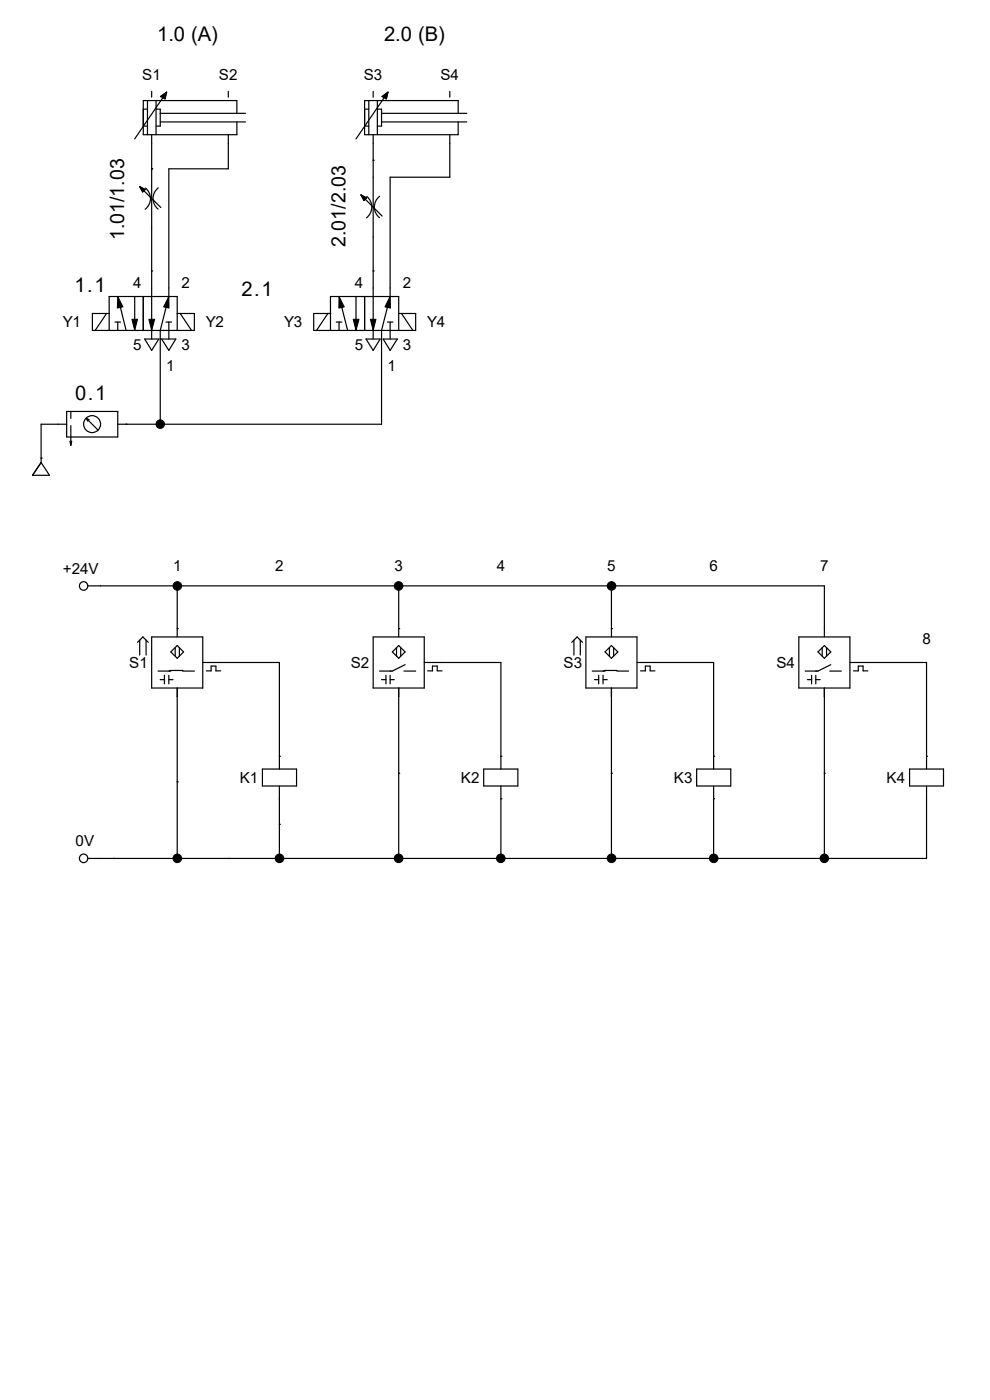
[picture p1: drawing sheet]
<svg xmlns="http://www.w3.org/2000/svg" width="210mm" height="297mm" viewBox="0 0 210 297" stroke-linecap="round" stroke-linejoin="round" font-family="sans-serif">
<g fill="none" stroke="#000" stroke-width=".25">
<path d="M35.3 19.6l-1.3 .9M35.3 19.6l-.3 1.4M35.3 19.6l-6.7 9.9M30.4 26.8h.9M30.4 23.2h.9M31.3 21.3v7.3M32.2 35.8h.1M32.2 28.6v7.2M33.1 23.2h.9v3.6h-.9M33.1 21.3v7.3M34 25.9h18.1M34 24h18.1"/>
<path d="M48.4 28.6v7.2h-12.6v27.1l-1.8 7.2v19.9M50.2 24v-2.7h-19.8v7.3h19.8v-2.7M79.2 34h.1M79.2 30.4v7.2M95.4 30.4v7.2h-12.6v23.5M32.2 57.5h.1M32.2 48.4v23.5M79.2 57.5h.1M79.2 50.2v10.9M22.6 66.5l-2.4 3.6M23.2 70.1v-7.2h14.4v7.2M23.2 66.5h-3.6v3.6h21.6v-3.6h-3.6"/>
<path d="M24.4 68.3h1.2M25 62.9l1.8 7.2M25 68.3v1.8M28.6 62.9v7.2M30.4 62.9v7.2M30.7 71.9h3l-1.5 2.4zM34 71.9h.1M34.3 71.9h3l-1.5 2.4zM35.2 68.3h1.2M35.8 68.3v3.6M38.2 66.5l2.4 3.6M80.9 71.9v18.1h-54.1"/>
<path d="M8.7 97.2h.1M8.7 98.1l1.8 2.7h-3.6zM12.3 90h-3.6v8.1M26.8 90h.1M34 90h.1M21.3 124.3h153.6v9M37.6 124.3h.1M37.6 133.3h.1M37.6 124.3v9M84.6 124.3h.1M84.6 133.3h.1M84.6 124.3v9"/>
<path d="M129.7 133.3h.1M129.7 124.3h.1M129.7 124.3v9M37.6 147.8v34.3M46.7 140.5h12.6v19.9M84.6 147.8v34.3M93.6 140.5h12.7v19.9M129.7 147.8v34.3M138.8 140.5h12.6v19.9M174.9 147.8v34.3M183.9 140.5h12.7v19.9M37.6 165.9h.1"/>
<path d="M59.3 160.4h.1M59.3 174.9h.1M59.3 169.5v12.6M84.6 164h.1M106.3 160.4h.1M106.3 169.5h.1M106.3 169.5v12.6M129.7 164h.1M151.4 160.4h.1M151.4 169.5h.1M151.4 169.5v12.6M174.9 164h.1"/>
<path d="M196.6 160.4h.1M196.6 169.5v12.6h-175.3M24 182.1h.1M48.4 182.1h.1M84.6 182.1h.1M106.3 182.1h.1M151.4 182.1h.1M174.9 182.1h.1"/>
</g>
<path d="M34 20.5l1.3-.9-.3 1.4zM25 62.9l1.1 2.2-1.2 .3zM28 67.7h1.2l-.6 2.4zM31.6 67.7h1.2l-.6 2.4zM35.8 62.9l.1 2.5-1.2-.3z" fill="#000" stroke="#000" stroke-width=".21"/>
<g fill="#fff">
<path d="M13.3 66.5h3.9v3.6h-3.9z"/>
<path d="M43.6 66.5h3.9v3.6h-3.9z"/>
</g>
<g fill="none" stroke="#000" stroke-width=".25">
<path d="M12.3 90h1.8M14.1 87.3h10.9v5.4h-10.9zM15 87.3v1.5M15 90.3v1.5M15 91.9v2.6M18.3 88.7l2.5 2.6M25 90h1.8"/>
<circle cx="19.5" cy="90" r="1.8"/>
</g>
<path d="M14.8 93.6h.4l-.2 .9zM18.3 88.7l.6 .3-.3 .4z" fill="#000" stroke="#000" stroke-width=".21"/>
<path d="M13.3 118.9h7.6v3.6h-7.6z" fill="#fff"/>
<g fill="none" stroke="#000" stroke-width=".25">
<path d="M18.6 124.3h2.7"/>
<circle cx="17.7" cy="124.3" r=".9"/>
</g>
<path d="M14.3 176.7h5.7v3.6h-5.7z" fill="#fff"/>
<g fill="none" stroke="#000" stroke-width=".25">
<path d="M32.2 19.4v1.2M18.6 182.1h2.7"/>
<circle cx="17.7" cy="182.1" r=".9"/>
</g>
<circle cx="37.6" cy="182.1" r=".91" fill="#000" stroke="#000" stroke-width=".21"/>
<path d="M30.2 14h3.9v3.6h-3.9z" fill="#fff"/>
<path d="M48.4 19.4v1.2" fill="none" stroke="#000" stroke-width=".25"/>
<g fill="#fff">
<path d="M46.4 14h4v3.6h-4z"/>
<path d="M50.8 163.2h4v3.5h-4z"/>
</g>
<g fill="none" stroke="#000" stroke-width=".25">
<path d="M82.3 19.6l-1.3 .9M82.3 19.6l-.3 1.4M82.3 19.6l-6.8 9.9M77.3 26.8h.9M77.3 23.2h.9M78.2 21.3v7.3M79.2 28.6v1.8M80.1 23.2h.8v3.6h-.8M80.1 21.3v7.3M80.9 25.9h18.1M80.9 24h18.1M95.4 28.6v1.8"/>
<path d="M97.2 24v-2.7h-19.9v7.3h19.9v-2.7M69.6 66.5l-2.5 3.6M70.1 70.1v-7.2h14.5v7.2M70.1 66.5h-3.6v3.6h21.7v-3.6h-3.6M71.3 68.3h1.2M71.9 62.9l1.8 7.2M71.9 68.3v1.8M75.5 62.9v7.2M77.3 62.9v7.2M77.6 71.9h3l-1.4 2.4zM79.2 61.1v10.8M81.3 71.9h3l-1.5 2.4z"/>
<path d="M82.2 68.3h1.2M82.8 61.1v1.8l-1.9 7.2v1.8M82.8 68.3v3.6M85.2 66.5l2.4 3.6M55.7 163.2h7.2v3.6h-7.2zM59.3 160.4v2.8M59.3 166.8v2.7"/>
</g>
<g fill="#000" stroke="#000" stroke-width=".21">
<path d="M81 20.5l1.3-.9-.3 1.4zM71.9 62.9l1.1 2.2-1.1 .3zM74.9 67.7h1.3l-.7 2.4zM78.6 67.7h1.2l-.6 2.4zM82.8 62.9v2.5l-1.1-.3z"/>
<circle cx="59.3" cy="182.1" r=".91"/>
</g>
<g fill="#fff">
<path d="M60.3 66.5h3.8v3.6h-3.8z"/>
<path d="M90.6 66.5h3.8v3.6h-3.8z"/>
</g>
<circle cx="34" cy="90" r=".9" fill="#000" stroke="#000" stroke-width=".21"/>
<path d="M79.2 19.4v1.2" fill="none" stroke="#000" stroke-width=".25"/>
<path d="M77.2 14h3.9v3.6h-3.9z" fill="#fff"/>
<path d="M95.4 19.4v1.2" fill="none" stroke="#000" stroke-width=".25"/>
<g fill="#fff">
<path d="M93.4 14h4v3.6h-4z"/>
<path d="M27.4 138.8h4v3.5h-4z"/>
</g>
<g fill="none" stroke="#000" stroke-width=".25">
<path d="M29.2 136.3l1.1-1.2 1.2 1.2M29.6 135.8v3.2M31 135.8v3.2M32.2 135.1h10.8v10.9h-10.8zM36.2 138.3l1.4-1.4 1.3 1.4-1.3 1.4zM37.2 137.4v1.8M37.6 133.3v1.8M38.1 137.4v1.8M33.5 142.4h2.7M34 144.2h.9M34.9 143.3v1.8M35.8 144.2h.9"/>
<path d="M35.8 143.3v1.8M36 142.2h2.8M37.6 146v1.8M38.7 142.4h2.5M43 140.5h3.7M43.8 142.3h1v-1h1v1h1"/>
</g>
<circle cx="37.6" cy="124.3" r=".91" fill="#000" stroke="#000" stroke-width=".21"/>
<path d="M97.8 163.2h3.9v3.5h-3.9z" fill="#fff"/>
<path d="M102.6 163.2h7.3v3.6h-7.3zM106.3 160.4v2.8M106.3 166.8v2.7" fill="none" stroke="#000" stroke-width=".25"/>
<path d="M74.4 138.8h4v3.5h-4z" fill="#fff"/>
<g fill="none" stroke="#000" stroke-width=".25">
<path d="M79.2 135.1h10.8v10.9h-10.8zM83.2 138.3l1.4-1.4 1.3 1.4-1.3 1.4zM84.1 137.4v1.8M84.6 133.3v1.8M85 137.4v1.8M80.9 144.2h1M81.9 143.3v1.8M82.8 144.2h.9M82.8 143.3v1.8M84.6 146v1.8M85.7 142.4h2.5M85.9 141l-2.7 1.4h-2.7"/>
<path d="M90 140.5h3.6M90.7 142.3h1v-1h1.1v1h1"/>
</g>
<path d="M143 163.2h3.9v3.5h-3.9z" fill="#fff"/>
<path d="M147.8 163.2h7.2v3.6h-7.2zM151.4 160.4v2.8M151.4 166.8v2.7" fill="none" stroke="#000" stroke-width=".25"/>
<path d="M119.5 138.8h4v3.5h-4z" fill="#fff"/>
<g fill="none" stroke="#000" stroke-width=".25">
<path d="M121.3 136.3l1.1-1.2 1.2 1.2M121.8 135.8v3.2M123.1 135.8v3.2M124.3 135.1h10.8v10.9h-10.8zM128.4 138.3l1.3-1.4 1.4 1.4-1.4 1.4zM129.3 137.4v1.8M129.7 133.3v1.8M130.2 137.4v1.8M125.6 142.4h2.8M126.1 144.2h.9M127 143.3v1.8M127.9 144.2h.9"/>
<path d="M127.9 143.3v1.8M128.1 142.2h2.8M129.7 146v1.8M130.9 142.4h2.4M135.1 140.5h3.7M135.9 142.3h1v-1h1v1h1"/>
</g>
<path d="M188.1 163.2h3.9v3.5h-3.9z" fill="#fff"/>
<path d="M193 163.2h7.2v3.6h-7.2zM196.6 160.4v2.8M196.6 166.8v2.7" fill="none" stroke="#000" stroke-width=".25"/>
<path d="M164.7 138.8h4v3.5h-4z" fill="#fff"/>
<g fill="none" stroke="#000" stroke-width=".25">
<path d="M29.6 39.6l1.2 .6-.5 .5zM29.6 39.6l4.5 4.4M30.8 39.9a2.86 2.86 0 0 1 0 4.5M32.2 35.8v12.6M33.6 39.9a2.88 2.88 0 0 0-.1 4.5M79.2 37.6v12.6M76.6 41.4l1.2 .6-.6 .5zM76.6 41.4l4.5 4.4M77.8 41.7a2.91 2.91 0 0 1 0 4.5M80.5 41.6a2.9 2.9 0 0 0 0 4.6M169.5 135.1h10.8v10.9h-10.8zM174.4 137.4v1.8"/>
<path d="M174.9 136.9l1.3 1.4-1.3 1.4-1.4-1.4zM174.9 133.3v1.8M175.3 137.4v1.8M171.3 144.2h.9M172.2 143.3v1.8M173.1 144.2h.9M173.1 143.3v1.8M174.9 146v1.8M176 142.4h2.5M176.2 141l-2.7 1.4h-2.7M180.3 140.5h3.6M181.1 142.3h1v-1h1v1h1"/>
</g>
<g fill="#000" stroke="#000" stroke-width=".21">
<path d="M29.6 39.6l1.2 .6-.5 .5zM76.6 41.4l1.2 .6-.6 .5z"/>
<circle cx="84.6" cy="124.3" r=".91"/>
<circle cx="129.7" cy="124.3" r=".91"/>
<circle cx="84.6" cy="182.1" r=".91"/>
<circle cx="106.2" cy="182.1" r=".91"/>
<circle cx="129.7" cy="182.1" r=".91"/>
<circle cx="151.4" cy="182.1" r=".91"/>
<circle cx="174.9" cy="182.1" r=".9"/>
</g>
<g font-size="4.3">
<text x="33.4" y="8.6">1.0 (A)</text>
<text x="81.5" y="8.6">2.0 (B)</text>
<text x="15.8" y="61.8">1.1</text>
<text x="51.2" y="62.7">2.1</text>
<text x="16" y="84.8">0.1</text>
</g>
<g font-size="4.2">
<text x="26.4" y="51" transform="rotate(-90 26.4 51)">1.01/1.03</text>
<text x="73.3" y="52.4" transform="rotate(-90 73.3 52.4)">2.01/2.03</text>
</g>
<g font-size="3.2">
<text x="30.2" y="16.9">S1</text>
<text x="46.4" y="16.9">S2</text>
<text x="77.2" y="16.9">S3</text>
<text x="93.4" y="16.9">S4</text>
<text x="28.3" y="61">4</text>
<text x="38.5" y="61">2</text>
<text x="75.3" y="61">4</text>
<text x="85.5" y="61">2</text>
<text x="13.3" y="69.4">Y1</text>
<text x="43.6" y="69.4">Y2</text>
<text x="60.3" y="69.4">Y3</text>
<text x="90.6" y="69.4">Y4</text>
<text x="28.3" y="74.3">5</text>
<text x="38.5" y="74.3">3</text>
<text x="75.3" y="74.3">5</text>
<text x="85.5" y="74.3">3</text>
<text x="35.2" y="78.7">1</text>
<text x="82.2" y="78.7">1</text>
<text x="13.3" y="121.8">+24V</text>
<text x="36.7" y="121.2">1</text>
<text x="58.4" y="121.2">2</text>
<text x="83.7" y="121.2">3</text>
<text x="105.4" y="121.2">4</text>
<text x="128.8" y="121.2">5</text>
<text x="150.5" y="121.2">6</text>
<text x="174" y="121.2">7</text>
<text x="195.7" y="136.6">8</text>
<text x="27.4" y="141.6">S1</text>
<text x="74.4" y="141.6">S2</text>
<text x="119.5" y="141.6">S3</text>
<text x="164.7" y="141.6">S4</text>
<text x="50.8" y="166">K1</text>
<text x="97.8" y="166">K2</text>
<text x="143" y="166">K3</text>
<text x="188.1" y="166">K4</text>
<text x="16" y="179.6">0V</text>
</g>
</svg>
